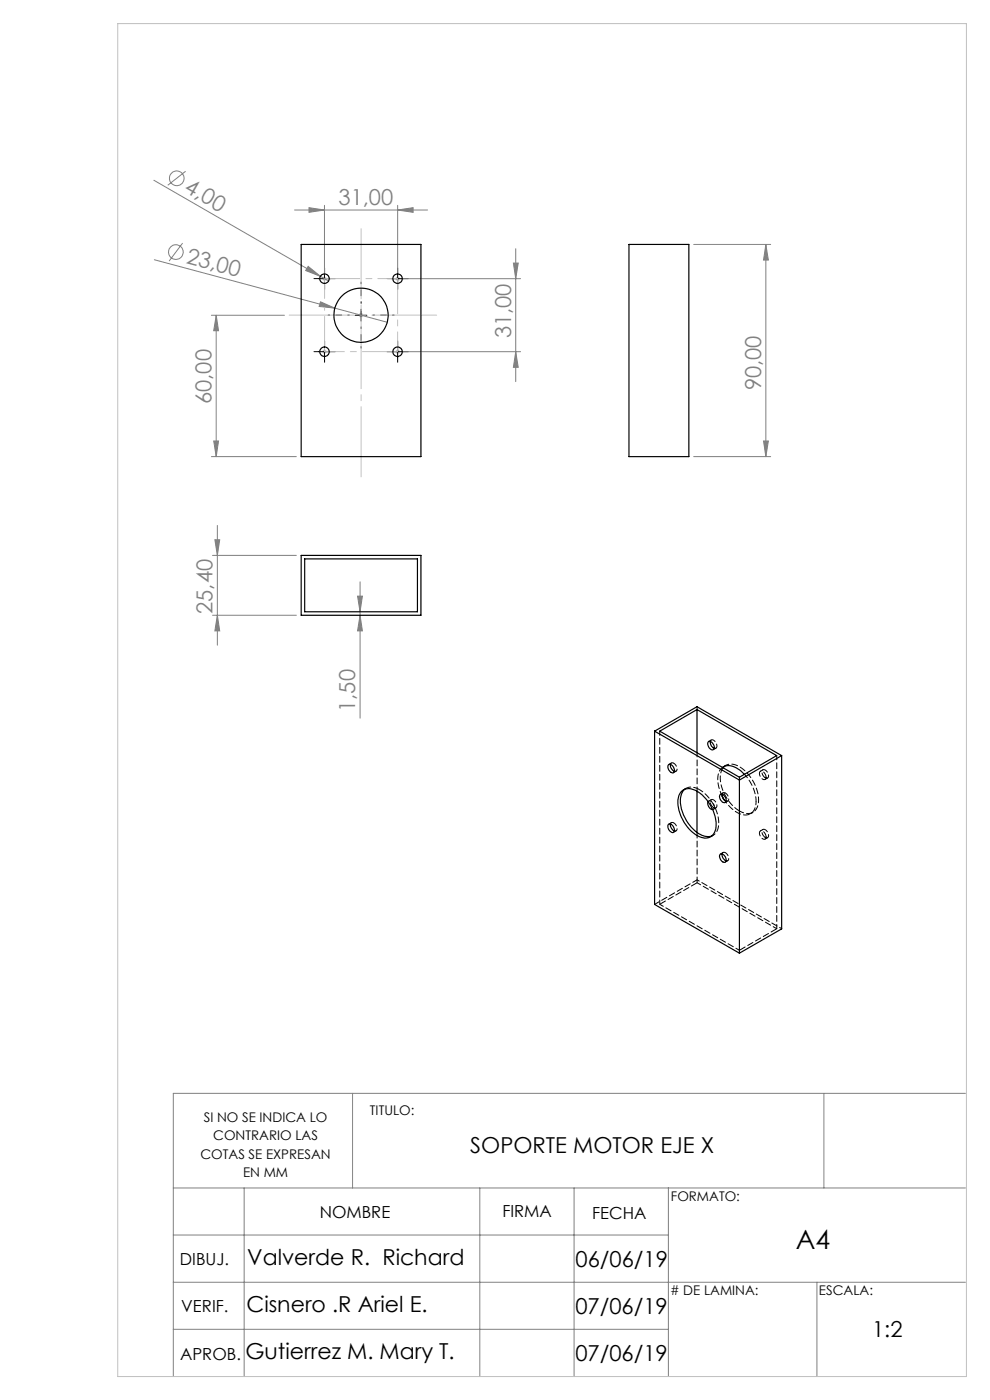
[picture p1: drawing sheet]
<svg xmlns="http://www.w3.org/2000/svg" width="210mm" height="297mm" viewBox="0 0 210 297" stroke-linecap="round" stroke-linejoin="round" font-family="sans-serif">
<g fill="none" stroke="#808080" stroke-width=".21">
<path d="M32.6 38.2l35.4 20.4M39.4 36.3l-3.8 3M32.7 55.1l38.3 10.3M38.7 51.6l-2.8 3.8M62.5 44.6h28.2M65.4 56.5l2.6 2.1-3.2-1.2zM65.5 44.1l3.3 .5-3.3 .4zM68 58.6l1.7 1M68.8 43.6v14.5M84.3 44.6l3.3-.5v.9zM84.3 43.6v14.5M85.3 59.1h25.1"/>
<path d="M108.9 55.8h1l-.5 3.3zM109.4 52.8v28.2M147.1 51.9h16.4M162.5 51.9l.5 3.3h-1zM162.5 51.9v45M44.8 66.9h15.5M45.9 66.9l.5 3.3h-1.1zM45.9 66.9v30M68 64l3 1.4-3.3-.4zM71 65.4l11.1 3M85.3 74.6h25.1M109.4 74.6l.5 3.3h-1z"/>
<path d="M44.8 96.9h18.1M45.3 93.6h1.1l-.5 3.3zM147.1 96.9h16.4M162 93.6h1l-.5 3.3zM45.1 117.8h17.8M45.6 114.5h1l-.5 3.3zM46.1 111.5v25.4M45.1 130.5h17.8M46.1 130.5l.5 3.3h-1zM75.8 126.5h1.1l-.5 3.3zM76.4 123.4v29M76.4 130.5l.5 3.3h-1.1z"/>
<path d="M74.8 231.9v20.1M174.8 231.9v20.1M204.8 231.9h-168v60.1M36.8 252h168M51.8 252v40M101.8 252v40M121.8 252v40M141.8 252v40M36.8 262h105M36.8 272h168M173.3 272v20M36.8 282h105"/>
<circle cx="37.5" cy="37.8" r="1.56"/>
<circle cx="37.3" cy="53.5" r="1.56"/>
</g>
<g fill="none" stroke="#c0c0c0" stroke-width=".21">
<path d="M25 5h180v287h-180zM68.3 59.1h1M68.5 58.8l.7 .7M68.8 58.6v1M69.2 58.8l-.7 .7M83.8 59.1h1M84 58.8l.7 .7M84.3 58.6v1M84.7 58.8l-.7 .7M68.3 74.6h1M68.5 74.3l.7 .7M68.8 74.1v1"/>
<path d="M69.2 74.3l-.7 .7M76.1 66.9h1M76.2 66.5l.7 .7M76.6 66.4v1M76.9 66.5l-.7 .7M83.8 74.6h1M84 74.3l.7 .7M84.3 74.1v1M84.7 74.3l-.7 .7"/>
</g>
<path d="M74.1 66.9h-4.5M76.6 64.4v-4.5M76.6 69.4v4.5M79.1 66.9h4.5" fill="none" stroke="#000" stroke-width=".21" stroke-dasharray="15.2 1.3 1.3 1.3" stroke-dashoffset="14.9"/>
<g fill="none" stroke="#000" stroke-width=".21" stroke-dasharray="15.2 1.3 1.3 1.3">
<path d="M67.6 59.1h-1M68.9 57.9v-1M70.1 59.1h1M83.1 59.1h-1M84.4 57.9v-1M85.6 59.1h1M67.6 74.6h-1M68.9 60.4v1M68.9 73.4v-1M68.9 75.9v1M70.1 74.6h1M83.1 74.6h-1"/>
<path d="M84.4 60.4v1M84.4 73.4v-1M84.4 75.9v1M85.6 74.6h1"/>
</g>
<path d="M67.6 59.1h2.5M68.8 57.9v2.5M83.1 59.1h2.5M84.3 57.9v2.5M67.6 74.6h2.5M68.8 73.4v2.5M75.3 66.9h2.5M76.6 65.6v2.5M83.1 74.6h2.5M84.3 73.4v2.5" fill="none" stroke="#000" stroke-width=".21"/>
<path d="M76.6 48.5v52.7" fill="none" stroke="#c0c0c0" stroke-width=".21" stroke-dasharray="15.2 1.3 1.3 1.3" stroke-dashoffset=".3"/>
<path d="M68.9 59.1h15.5M84.4 59.1v15.5M68.9 74.6v-15.5M84.4 74.6h-15.5" fill="none" stroke="#c0c0c0" stroke-width=".21" stroke-dasharray="15.2 1.3 1.3 1.3" stroke-dashoffset="7.8"/>
<path d="M61.3 66.9h31.3" fill="none" stroke="#c0c0c0" stroke-width=".21" stroke-dasharray="15.2 1.3 1.3 1.3" stroke-dashoffset="1.5"/>
<g fill="#808080">
<path d="M65.4 56.5l2.6 2.1-3.2-1.2z"/>
<path d="M68 64l3 1.4-3.3-.4z"/>
<path d="M65.5 44.1l3.3 .5-3.3 .4zM84.3 44.6l3.3-.5v.9z"/>
<path d="M45.9 66.9l.5 3.3h-1.1zM45.3 93.6h1.1l-.5 3.3zM108.9 55.8h1l-.5 3.3zM109.4 74.6l.5 3.3h-1z"/>
<path d="M162.5 51.9l.5 3.3h-1zM162 93.6h1l-.5 3.3z"/>
<path d="M45.6 114.5h1l-.5 3.3zM46.1 130.5l.5 3.3h-1zM75.8 126.5h1.1l-.5 3.3zM76.4 130.5l.5 3.3h-1.1z"/>
</g>
<g fill="none" stroke="#000" stroke-width=".25">
<path d="M63.9 51.9h25.4v45h-25.4zM133.4 51.9h12.7v45h-12.7zM63.9 117.8h25.4v12.7h-25.4zM64.6 118.6h23.9v11.2h-23.9zM138.9 155.1v36.8l17.9 10.3M138.9 155.1l17.9 10.4M138.9 155.1l8.9-5.2 18 10.4M139.9 155.1l7.9-4.6 16.9 9.8-7.9 4.6zM147.8 150.5v9.2M150.2 157.4a1.13 1.13 0 0 1 1.3 1.5 .82 .82 0 0 1-.9 0 .82 .82 0 0 1-.4-.8zM150.7 157.3v.3a1.36 1.36 0 0 0 .8 1.1M141.8 162.3a1.05 1.05 0 0 1 1.3 1.2 .51 .51 0 0 1-.4 .5 .51 .51 0 0 1-.6-.3 1.21 1.21 0 0 1-.3-1.4z"/>
<path d="M141.8 174.9a1.06 1.06 0 0 1 1.1 .5 1.06 1.06 0 0 1-.1 1.2 1.27 1.27 0 0 1-1-1.7zM142.2 162.2a1.56 1.56 0 0 0 .9 1.5M142.2 174.8a1.56 1.56 0 0 0 .9 1.5M144.4 168a2.65 2.65 0 0 1 3.6 0 8.8 8.8 0 0 1 3.8 7.9 2.33 2.33 0 0 1-3.6 1.5 8.5 8.5 0 0 1-4.3-8.3zM145.2 167.4a4.3 4.3 0 0 0-.5 4.6 7.7 7.7 0 0 0 5.1 5.4l1.2-.1M147.8 167.8v8.8M150.2 170.1a1.27 1.27 0 0 0 1 1.6M152.8 168.6a1.1 1.1 0 0 1 1.2 1.5 .71 .71 0 0 1-1.2-.4l-.2-.7zM153.2 168.5a1.41 1.41 0 0 0 .8 1.5M153.2 168.9l.5 .9M153.2 162.8a3 3 0 0 1 3.7 .5l1 .9M153.7 162.6l-.3 .3"/>
<path d="M156.8 165.5v36.7M165.8 160.3l-9 5.2M165.8 160.3v36.8l-9 5.1M152.8 181.3a.9 .9 0 0 1 1.2 .8 .54 .54 0 0 1-.2 .8 .54 .54 0 0 1-.7-.3 1.21 1.21 0 0 1-.3-1.3zM153.2 181.1v.1a1.41 1.41 0 0 0 .8 1.4"/>
<circle cx="68.8" cy="59.1" r=".99"/>
<circle cx="84.3" cy="59.1" r="1"/>
<circle cx="68.8" cy="74.6" r="1"/>
<circle cx="76.6" cy="66.9" r="5.8"/>
<circle cx="84.3" cy="74.6" r="1.01"/>
</g>
<g fill="none" stroke="#000" stroke-width=".21" stroke-dasharray="1.3 .6">
<path d="M147.9 149.9v.6M150.9 157l-.6 .3M151.3 159l.6-.3M151.5 158.7a.57 .57 0 0 0 .6-.3 .57 .57 0 0 0-.1-.7 .78 .78 0 0 0-1.3-.5v.1M142.4 161.9l-.5 .3M142.4 174.5l-.5 .3M142.9 163.9l.5-.3M142.9 176.6l.5-.3M145.5 167.2l-.5 .3M147.9 176.6v10.7M150.7 177.5l.6-.3M150.9 169.6l-.6 .3"/>
<path d="M151.3 171.7l.6-.3M151.4 171.3a.5 .5 0 0 0 .6-.1 .5 .5 0 0 0 0-.6 .97 .97 0 0 0-1.2-.9 1.29 1.29 0 0 0 .6 1.6M153.4 168.2l-.6 .3M153.4 162.9a5.7 5.7 0 0 0 .3 5.7 8.6 8.6 0 0 0 3.1 3.4M153.8 170.2l.6-.3M154 162.4l-.6 .3M156.8 164.9v.6M159.2 172.6l.5-.3M161.8 163.3l-.5 .3M161.8 176l-.5 .3M162.3 165.4l.5-.4M162.3 178l.5-.3"/>
<path d="M162.3 165a.5 .5 0 0 0 .7-.1 .5 .5 0 0 0 0-.7 .97 .97 0 0 0-1.3-.8 1.29 1.29 0 0 0 .6 1.6M162.3 177.7a.5 .5 0 0 0 .7-.1 .5 .5 0 0 0 0-.7 .97 .97 0 0 0-1.3-.9 1.29 1.29 0 0 0 .6 1.7M162.5 164.9a1.09 1.09 0 0 0-1.3-1.2 1.21 1.21 0 0 0 1.1 1.7l.2-.5M162.5 177.5a1.09 1.09 0 0 0-1.3-1.2 1.21 1.21 0 0 0 1.1 1.7l.2-.5M153.4 180.8l-.6 .4M153.8 182.9l.6-.3"/>
</g>
<g fill="none" stroke="#000" stroke-width=".21" stroke-dasharray="1.3 .6" stroke-dashoffset=".4">
<path d="M139.9 155.1v36.7M147.9 159.7v8.1M142.2 162.1l.3-.3 .4 .1M142.2 174.8l.3-.3 .4 .1M142.9 161.9a1.1 1.1 0 0 1 .4 1.7h-.2M142.9 174.6a1.1 1.1 0 0 1 .4 1.7h-.2M153.2 168.5l.3-.3h.4M153.9 168.2a1.1 1.1 0 0 1 .4 1.8l-.3-.1M164.8 160.3v36.7M139.9 191.8l16.9 9.8M153.2 181.1l.3-.3 .4 .1M153.9 180.9a1.1 1.1 0 0 1 .4 1.7h-.3"/>
<path d="M164.8 197l-16.9-9.7"/>
</g>
<path d="M151.2 171.7l.2-.1 .1-.4M156.8 172a2.4 2.4 0 0 0 4-1.3 8.3 8.3 0 0 0-5.1-8.5 2.22 2.22 0 0 0-2 .3M160.4 170a9 9 0 0 0-2.5-5.8" fill="none" stroke="#000" stroke-width=".21" stroke-dasharray="1.3 .6" stroke-dashoffset=".3"/>
<path d="M153.3 162.8a4 4 0 0 0-.8 4.3l.7 1.7M147.9 186.7l-9 5.1" fill="none" stroke="#000" stroke-width=".21" stroke-dasharray="1.3 .6" stroke-dashoffset=".2"/>
<path d="M148.4 167.5a8.5 8.5 0 0 1 3.9 8.2 2.25 2.25 0 0 1-1.3 1.6M151.5 171.2a1.01 1.01 0 0 0-1.3-1.1M153.7 169.8a5.8 5.8 0 0 0 4.7 3.1 2.48 2.48 0 0 0 2-2.9" fill="none" stroke="#000" stroke-width=".21" stroke-dasharray="1.3 .6" stroke-dashoffset=".5"/>
<path d="M145.3 167.4a2.67 2.67 0 0 1 3.1 .1M147.9 187.3l-8 4.5M156.8 201.6l8-4.6" fill="none" stroke="#000" stroke-width=".21" stroke-dasharray="1.3 .6" stroke-dashoffset="-.1"/>
<path d="M165.8 197l-17.9-10.3" fill="none" stroke="#000" stroke-width=".21" stroke-dasharray="1.3 .6" stroke-dashoffset=".7"/>
<text font-size="5.6" x="168.8" y="264.9">A4</text>
<g font-size="4.7" fill="#808080">
<text x="38.9" y="40.6" transform="rotate(30 38.9 40.6)">4,00</text>
<text x="71.8" y="43.5">31,00</text>
<text x="39.4" y="55.8" transform="rotate(15 39.4 55.8)">23,00</text>
<text x="108.4" y="71.8" transform="rotate(-90 108.4 71.8)">31,00</text>
<text x="161.5" y="82.8" transform="rotate(-90 161.5 82.8)">90,00</text>
<text x="44.9" y="85.7" transform="rotate(-90 44.9 85.7)">60,00</text>
<text x="45.1" y="130.2" transform="rotate(-90 45.1 130.2)">25,40</text>
<text x="75.4" y="151" transform="rotate(-90 75.4 151)">1,50</text>
</g>
<g font-size="4.7">
<text x="99.8" y="244.7">SOPORTE MOTOR EJE X</text>
<text x="52.4" y="268.4">Valverde R. Richard</text>
<text x="122.1" y="268.8">06/06/19</text>
<text x="52.3" y="278.4">Cisnero .R Ariel E.</text>
<text x="122.1" y="278.8">07/06/19</text>
<text x="185" y="283.6">1:2</text>
<text x="52.1" y="288.3">Gutierrez M. Mary T.</text>
<text x="122.1" y="288.8">07/06/19</text>
</g>
<g font-size="3.5">
<text x="67.8" y="258.4">NOMBRE</text>
<text x="106.6" y="258.3">FIRMA</text>
<text x="125.6" y="258.5">FECHA</text>
<text x="38.2" y="268.4">DIBUJ.</text>
<text x="38.5" y="278.4">VERIF.</text>
<text x="38.2" y="288.5">APROB.</text>
</g>
<g font-size="2.8">
<text x="43.2" y="238.1">SI NO SE INDICA LO</text>
<text x="78.5" y="236.5">TITULO:</text>
<text x="42.5" y="245.8">COTAS SE EXPRESAN</text>
<text x="45.2" y="241.9">CONTRARIO LAS</text>
<text x="51.6" y="249.6">EN MM</text>
<text x="142.3" y="254.8">FORMATO:</text>
<text x="142.1" y="274.7"># DE LAMINA:</text>
<text x="173.7" y="274.6">ESCALA:</text>
</g>
</svg>
